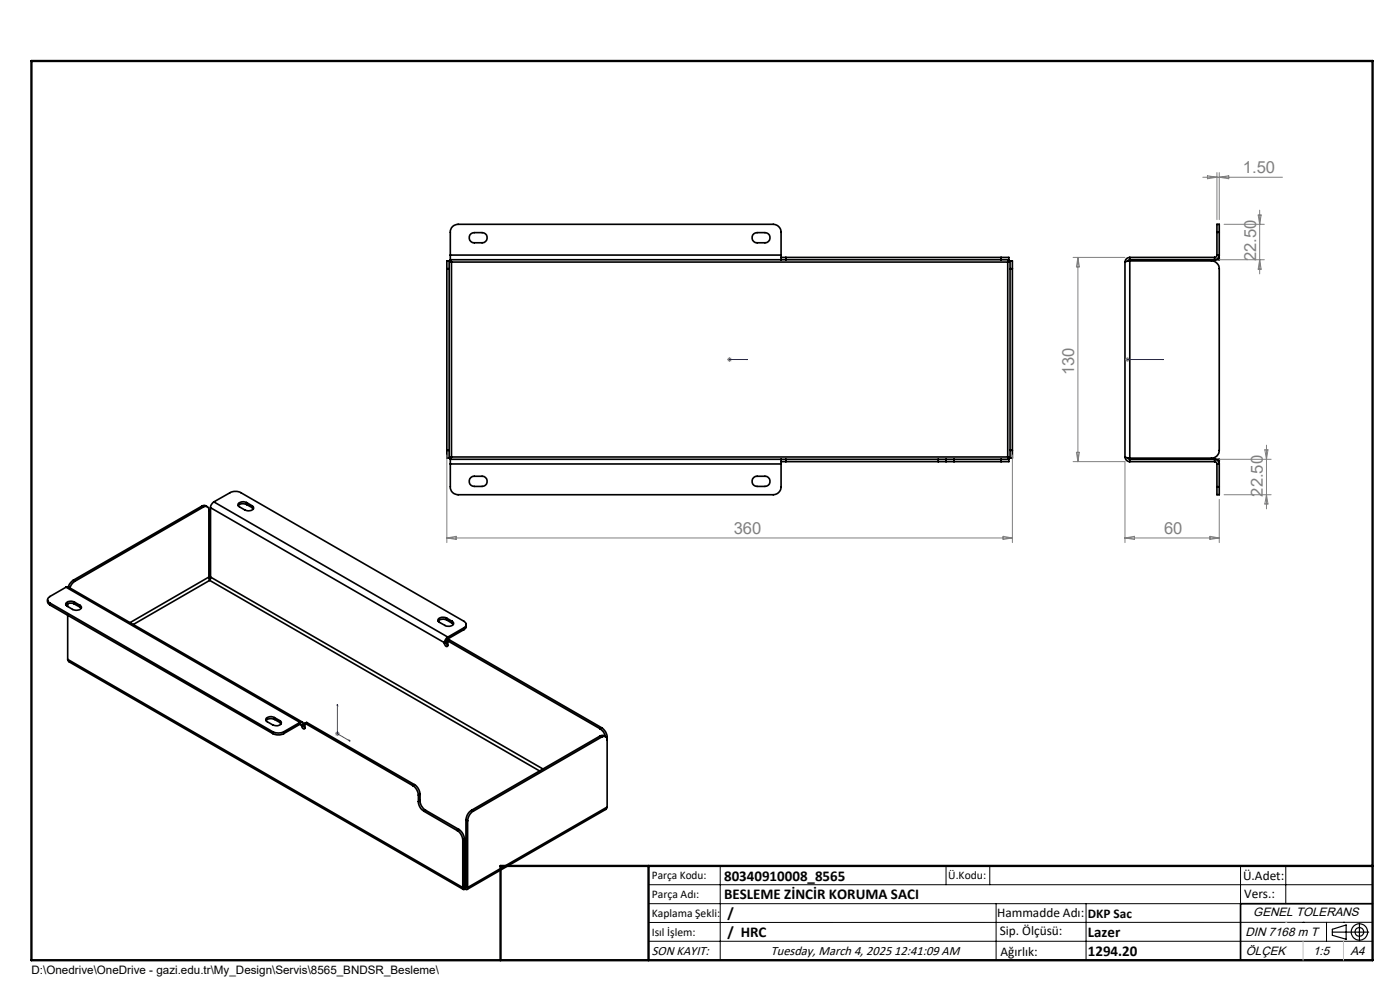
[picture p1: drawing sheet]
<svg xmlns="http://www.w3.org/2000/svg" width="297mm" height="210mm" viewBox="0 0 297 210" stroke-linecap="round" stroke-linejoin="round" font-family="sans-serif">
<g fill="none" stroke="#000" stroke-width=".35">
<path d="M94.8 57h.5M94.8 57v38.5M95.3 55.3v1.7M95.3 55.3h-.5v1.7M95.3 55.3l.5 .3M95.3 57v38.5M95.5 54.1v1M95.5 54.1v-4.8a1.63 1.63 0 0 1 1.7-1.7h66.8a1.69 1.69 0 0 1 1.7 1.7v4.8M95.5 55.1l.3 .5M95.5 55.1h70.2M95.5 54.1h70.2M95.8 55.6h118"/>
<path d="M95.8 55.6v41.3M99.9 49.6a3.8 3.8 0 0 1 2.8-.2 1.08 1.08 0 0 1 .6 1.2 1.08 1.08 0 0 1-1 .9h-1.7a1.07 1.07 0 0 1-1-.7 1.07 1.07 0 0 1 .3-1.2zM159.9 49.6a3.8 3.8 0 0 1 2.8-.2 1.08 1.08 0 0 1 .6 1.2 1.08 1.08 0 0 1-1 .9h-1.7a1.07 1.07 0 0 1-1-.7 1.07 1.07 0 0 1 .3-1.2zM165.7 54.1v1M165.7 54.6h1M165.7 55.1h1M166.7 54.6v.5M166.7 54.6h45.7M166.7 55.1h45.7M212.4 55.1h1.6M212.4 54.6h1.6v.5M212.4 54.6v.5"/>
<path d="M213.8 55.6v41.3M214 55.1l-.2 .5M214.3 55.3h.5v1.7M214.3 55.3v1.7M214.3 55.3l-.5 .3M214.3 57h.5M214.3 57v38.5M214.8 57v38.5M238.7 55.6v41.3M239.7 55.3h17.3a1.69 1.69 0 0 1 1.7 1.7v38.5a1.63 1.63 0 0 1-1.7 1.7h-17.3M239.7 55.3l-1 .3M239.7 54.6a1.01 1.01 0 0 0-1 1"/>
<path d="M239.7 55.1l-.5 .3M239.7 54.6h18M239.7 54.6v.5M239.7 55.3v41.9M258.2 54.1l-.2 .4-.3 .1M258.2 49.3v-1.7h.5v1.7M258.2 54.1h.5M258.2 49.3h.5M258.2 49.3v4.8M258.5 54.6h.2v.5h-19M258.7 54.1a.96 .96 0 0 1-1 1v-.5M258.7 49.3v4.8"/>
<path d="M94.8 95.5v1.7h.5M94.8 95.5h.5M95.3 95.5v1.7M95.5 98.4v4.8a1.63 1.63 0 0 0 1.7 1.7h66.8a1.69 1.69 0 0 0 1.7-1.7v-4.8M95.5 97.4v1M95.5 98.4h70.2M95.5 97.4h70.2M95.8 96.9l-.3 .5M95.8 96.9l-.5 .3M95.8 96.9h118M165.7 97.4v1M165.7 97.9h1"/>
<path d="M165.7 97.4h1M166.7 97.9h32.3M166.7 97.4h32.3M166.7 97.4v.5M199 97.9h1.7M199 97.4h1.7M199 97.4v.5M200.7 97.9h1.7M200.7 97.4h1.7M200.7 97.4v.5M202.4 97.9h10M202.4 97.4h10"/>
<path d="M202.4 97.4v.5M212.4 97.4h1.6M212.4 97.4v.5M213.8 96.9l.2 .5M213.8 96.9l.5 .3M214 97.4v.5h-1.6M214.3 95.5v1.7M214.3 95.5h.5M214.8 95.5v1.7h-.5M238.7 96.9l1 .3M238.7 96.9a1.02 1.02 0 0 0 1 1M239.2 97.1l.5 .3"/>
<path d="M239.7 97.9h18M239.7 97.4h19v.5h-.2M239.7 97.4v.5M257.7 97.9l.3 .2 .2 .3M257.7 97.9v-.5a.96 .96 0 0 1 1 1M258.2 98.4h.5M258.2 98.4v4.8M258.7 98.4v4.8M42.8 107.4l.2-.1a.8 .8 0 0 1 1 .2M42.8 107.4l.3 .2M42.8 107.4l-27.2 15.7M43.1 107.6a.72 .72 0 0 1 .9-.1 .72 .72 0 0 1 .3 .8v14.1"/>
<path d="M43.1 107.6l-27.2 15.7M44.7 107.7v14.7M44.7 107.7l49.6 28.6M45.4 106.5a1.6 1.6 0 0 0-.7 1.2M45.4 106.5l3.4-2a2.54 2.54 0 0 1 2.3 0l47.3 27.3a.75 .75 0 0 1 .5 .7 .75 .75 0 0 1-.5 .7M45.4 106.5l49.6 28.6M52.3 106.6a1.28 1.28 0 0 0-1.8 .5 2.73 2.73 0 0 0 1.8 1.2l.3 .1a1 1 0 0 0 1.2-.7l-.3-.4M52.3 107l-.3-.1a1.32 1.32 0 0 0-1.5 .4M52.3 106.6l1.2 .7M52.3 106.6v.4M52.3 107l1.2 .7M53.5 107.7l.3 .2"/>
<path d="M53.5 107.3v.4M99.9 101.3a4 4 0 0 1 2.8-.2 1.1 1.1 0 0 1 .6 1.2 1.1 1.1 0 0 1-1 .9h-1.7a1.07 1.07 0 0 1-1-.7 1.07 1.07 0 0 1 .3-1.2zM159.9 101.3a4 4 0 0 1 2.8-.2 1.1 1.1 0 0 1 .6 1.2 1.1 1.1 0 0 1-1 .9h-1.7a1.07 1.07 0 0 1-1-.7 1.07 1.07 0 0 1 .3-1.2zM258.2 103.2v1.7h.5v-1.7M258.2 103.2h.5M10.1 127.2v.6l.5 .5M10.6 127.9l47.3 27.3M10.6 127.9v.4M10.6 128.3l47.3 27.3M14 124.6l-3.4 1.9a.73 .73 0 0 0-.5 .7 .73 .73 0 0 0 .5 .7M14 124.6l.5-.1 49.6 28.7M14 124.6l49.6 28.6"/>
<path d="M14.4 139.9l.3 .5 83.6 48.3M14.4 139.9l83.8 48.4M14.4 128v.6M14.4 130.5v9.4M15.6 123.1l-.7 .6-.4 .8M15.6 123.1l.3 .2M15.8 127.7l-.7-.2a.77 .77 0 0 0-.8 .1 .77 .77 0 0 0-.3 .8 3.7 3.7 0 0 0 2.1 1.1 .77 .77 0 0 0 .8-.2 .77 .77 0 0 0 .3-.7l-.2-.2M15.8 128.1l-.7-.2a1.15 1.15 0 0 0-1.1 .5M15.8 127.7l1.2 .7M15.8 127.7v.4M15.8 128.1l1.2 .7M15.9 123.3l-.7 .6-.4 .8"/>
<path d="M17 128.8l.2 .2M17 128.4v.4M44.3 122.4l.2 .7M44.3 122.4l-16.7 9.7M44.5 123.1l-16.2 9.4M44.5 123.1l70 40.4M44.7 122.4l-.2 .7M44.7 122.4l70.5 40.7M94.3 136.5l.4 .6h.2l.1-.2M94.3 136.3v.2M94.7 136.3l.3 .6M94.7 136.2l-.4 .1"/>
<path d="M94.7 136.3l-.4 .2M94.7 136.2v.1M94.8 131.1l-.7-.2a.77 .77 0 0 0-.9 .1 .77 .77 0 0 0-.2 .8 4.2 4.2 0 0 0 2.1 1 .73 .73 0 0 0 .8 0 .73 .73 0 0 0 .2-.8l-.2-.2M94.8 131.5l-.7-.2a1.17 1.17 0 0 0-1.1 .5M94.8 131.1v.4M94.8 131.1l1.1 .7M94.8 131.5l1.1 .7M95 135.1l-.6 .7-.1 .5M95 135.5l-.3 .4v.3M95 135.1v.4M95 136v.9M95 136l32.3 18.6"/>
<path d="M95 136l.4-.3 32.2 18.7M95.9 132.2l.3 .2M95.9 131.8v.4M98.4 133.2l-3.4 1.9M98.4 133.2v.4M98.4 133.6l-3.4 1.9M98.9 132.5a.87 .87 0 0 1-.5 1.1M57.9 155.2a2.61 2.61 0 0 0 2.3 0M57.9 155.6a2.61 2.61 0 0 0 2.3 0M57.9 155.2v.4M58.2 152.2a1.23 1.23 0 0 0-1.8 .5 2.74 2.74 0 0 0 1.8 1.2 1.08 1.08 0 0 0 1.5-.6l-.3-.4M58.2 152.6l-1.1-.1-.7 .4"/>
<path d="M58.2 152.2l1.2 .7M58.2 152.2v.4M58.2 152.6l1.2 .7M59.4 153.3l.3 .2M59.4 152.9v.4M60.2 155.2v.4M63.6 153.2a.42 .42 0 0 1 .5 0 .42 .42 0 0 1 .2 .4M63.6 153.6h.3l.1 .2M63.6 153.6l.4 .2M63.6 153.2l-3.4 2M63.6 153.2v.4M63.6 153.6l-3.4 2"/>
<path d="M64 154l.3 .6h.3l.1-.2M64 153.8v.2M64.3 153.8l.4 .6M64.3 153.6l-.3 .2M64.3 153.8l-.3 .2M64.3 153.6v.2M64.7 153.4v1M64.7 153.4l22.9 13.2M64.7 153.4l.4-.2 22.8 13.2M127.3 156.1l.7-.1 .5 .3M127.3 154.6l.7 .6 .4 1M127.3 156.1l.3 .2"/>
<path d="M127.3 156.1l-27.3 15.8M127.6 156.3a.71 .71 0 0 1 .9 0 .71 .71 0 0 1 .3 .7M127.6 154.4a2.46 2.46 0 0 1 1.2 2M127.6 156.3l-27.2 15.8M127.6 154.4l-.3 .2M128.8 156.4v14.8M128.8 156.4l-.1 .1M87.6 166.6a2.63 2.63 0 0 1 1.2 2.1M87.9 166.4a2.61 2.61 0 0 1 1.2 2.1M87.9 166.4l-.3 .2M88.8 170a2.46 2.46 0 0 0 1.1 2.1M88.8 168.7v1.3"/>
<path d="M89.1 169.8a2.46 2.46 0 0 0 1.2 2.1M89.1 168.5l-.3 .2M89.1 169.8l-.3 .2M89.1 168.5v1.3M89.9 172.1l7.1 4.1M90.3 171.9l-.4 .2M90.3 171.9l7.1 4.1M97 176.2a2.63 2.63 0 0 1 1.2 2M97.4 176a2.71 2.71 0 0 1 1.1 2M97.4 176l-.4 .2M98.2 178.2v10.1M98.5 178l-.3 .2"/>
<path d="M98.5 178v10.1M98.8 173.9v14.2M98.8 173.9l.4 .2M99.2 174.1v14.2M100 171.9a2.61 2.61 0 0 0-1.2 2M100 171.9l.4 .2M100.4 172.1a2.61 2.61 0 0 0-1.2 2M128.8 171.2l-.2 .5-29.5 17M128.8 171.2l-29.6 17.1M98.2 188.3v.4l.5-.1M98.5 188.1v.1h.2M98.5 188.1l-.3 .2"/>
<path d="M98.5 188.1l.2 .1M98.7 188.2v.4M98.8 188.1v.1h-.1M98.8 188.1l.4 .2M98.8 188.1l-.1 .1M99.2 188.3l-.1 .4-.4-.1M291.2 191.7h-28v12"/>
</g>
<g fill="none" stroke="#000" stroke-width=".25">
<path d="M282.6 197.7h7.8M282.6 197.1l3-.9v3l-3-.8zM288.4 195.8v3.8M106.2 203.7h185"/>
<circle cx="288.4" cy="197.7" r="1.74"/>
<circle cx="288.4" cy="197.7" r=".93"/>
</g>
<path d="M154.7 76.3h.2zM154.8 76.3h.1M154.8 76.3h3.8M158.6 76.3h-.3h.3M239.1 76.3h.2zM239.1 76.3h.1M239.1 76.3h7.8M246.9 76.3h-.4h.4M71.6 149.4v.3l-.1-.1zM71.6 149.4v6.2l2.7 1.6M74 157l.3 .2z" fill="none" stroke="#00f" stroke-width=".21"/>
<g fill="none" stroke="#808080" stroke-width=".21">
<path d="M255.2 37.6h16.9M256.2 37.3l2 .3-2 .3zM258.2 36.6v10M258.7 36.6v10M258.7 37.6l2-.3v.6zM227.6 54.6h11.1M228.7 54.6v43.3M228.7 54.6l.3 2h-.6zM258.7 55.1h9.5M259.7 47.6h8.5M266.9 45.6h.6l-.3 2zM267.2 44.6v13.5"/>
<path d="M267.2 55.1l.3 2h-.6zM154.3 76.3h1M154.4 75.9l.7 .7M154.8 75.8v1M155.1 75.9l-.7 .7M238.7 76.3h1M238.8 75.9l.7 .7M239.1 75.8v1M239.5 75.9l-.7 .7M94.8 96.5v18.6M214.8 96.5v18.6M227.6 97.9h11.1v17.2"/>
<path d="M228.4 95.9h.6l-.3 2zM258.7 97.4h11M268.3 95.4h.7l-.3 2zM268.7 94.4v13.5M94.8 114.1h120M94.8 114.1l2-.3v.6zM212.8 113.8l2 .3-2 .3zM238.7 114.1h20M238.7 114.1l2-.3v.6zM256.7 113.8l2 .3-2 .3zM258.7 105.9v9.2M259.7 104.9h10"/>
<path d="M268.7 104.9l.3 2h-.7zM71.1 155.6h1M71.2 155.3l.7 .7M71.6 155.1v1M71.9 155.3l-.7 .7"/>
</g>
<g fill="none" stroke="#000" stroke-width=".21">
<path d="M137.6 187.7h153.6M137.6 191.7h153.6M137.6 199.7h153.6M152.8 183.7v20M200.7 183.7v4M210 183.7v4M211.3 191.7v12M230.4 191.7v12M263.2 183.7v20M272.8 183.7v8M276.4 195.6h.1M281.4 195.6v4.1"/>
<path d="M285 195.6h.1M291.2 195.6l-153.6 .1"/>
</g>
<path d="M6.7 12.9h284.5v190.8h-284.5zM137.6 183.7v20M291.2 183.7h-185v20" fill="none" stroke="#000" stroke-width=".5"/>
<path d="M276.4 199.7v4M285 199.7v4" fill="none" stroke="#c0c0c0" stroke-width=".21"/>
<path d="M272.8 195.6h.1" fill="none" stroke="#c0c0c0" stroke-width=".25"/>
<g fill="#00f">
<path d="M158.3 76.3h.3zM154.7 76.3h.2z"/>
<path d="M239.1 76.3h.2zM246.5 76.3h.4z"/>
<path d="M74 157l.3 .2zM71.6 149.4v.3l-.1-.1z"/>
</g>
<g font-size="3.5" fill="#808080">
<text x="263.7" y="36.8">1.50</text>
<text x="266.5" y="55.4" transform="rotate(-90 266.5 55.4)">22.50</text>
<text x="227.9" y="79.6" transform="rotate(-90 227.9 79.6)">130</text>
<text x="267.9" y="105.4" transform="rotate(-90 267.9 105.4)">22.50</text>
<text x="155.7" y="113.3">360</text>
<text x="246.9" y="113.3">60</text>
</g>
<g font-size="3.2">
<text x="153.6" y="190.8">BESLEME ZİNCİR KORUMA SACI</text>
<text x="153.6" y="186.8">80340910008_8565</text>
<text x="154.3" y="194.8">/</text>
<text x="154.3" y="198.8">/ HRC</text>
<text x="230.8" y="198.7">Lazer</text>
<text x="230.8" y="202.8">1294.20</text>
</g>
<g font-size="2.8">
<text x="263.7" y="186.7">Ü.Adet:</text>
<text x="263.9" y="190.5">Vers.:</text>
<text x="211.5" y="194.5">Hammadde Adı:</text>
<text x="230.8" y="194.7">DKP Sac</text>
<text x="138.3" y="202.6">SON KAYIT:</text>
<text x="163.5" y="202.6">Tuesday, March 4, 2025 12:41:09 AM</text>
<text x="212.1" y="198.4">Sip. Ölçüsü:</text>
<text x="212.2" y="202.7">Ağırlık:</text>
</g>
<g font-size="2.6">
<text x="265.9" y="194.4">GENEL TOLERANS</text>
<text x="264.2" y="198.5">DIN 7168 m T</text>
<text x="264.3" y="202.6">ÖLÇEK</text>
<text x="278.5" y="202.6">1:5</text>
<text x="286.5" y="202.6">A4</text>
</g>
<g font-size="2.5">
<text x="138.3" y="186.4">Parça Kodu:</text>
<text x="138.3" y="190.5">Parça Adı:</text>
<text x="201.2" y="186.5">Ü.Kodu:</text>
<text x="138.3" y="194.5">Kaplama Şekli:</text>
<text x="138.3" y="198.6">Isıl İşlem:</text>
<text x="6.7" y="206.7">D:\Onedrive\OneDrive - gazi.edu.tr\My_Design\Servis\8565_BNDSR_Besleme\</text>
</g>
</svg>
